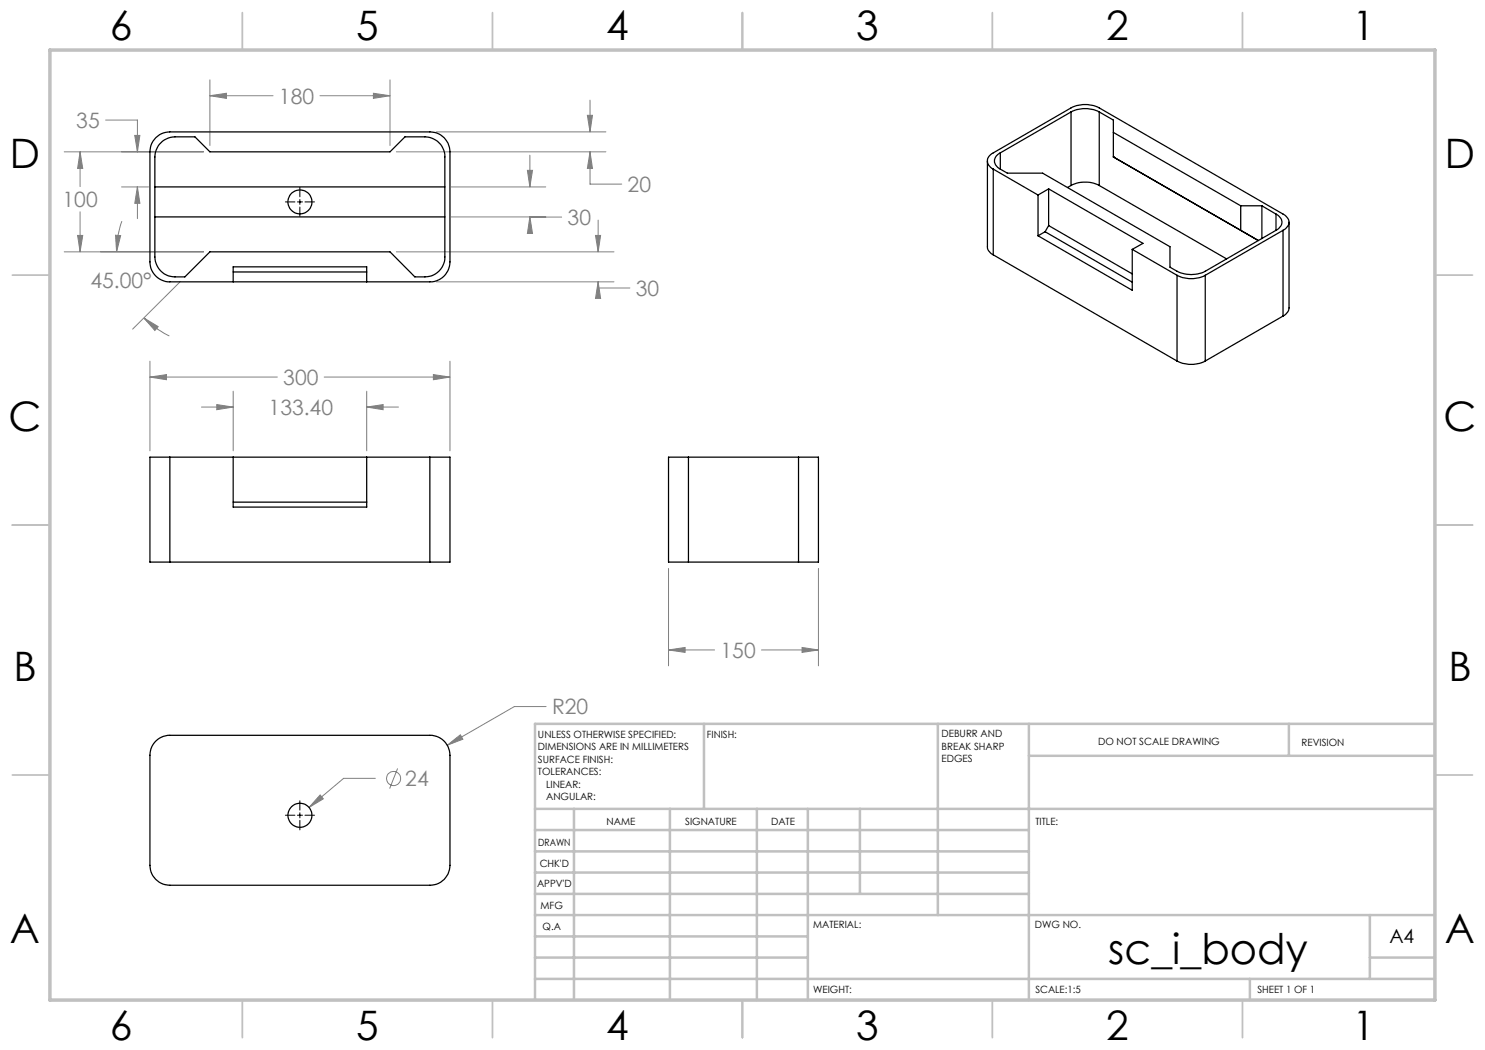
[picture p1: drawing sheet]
<svg xmlns="http://www.w3.org/2000/svg" width="297mm" height="210mm" viewBox="0 0 297 210" stroke-linecap="round" stroke-linejoin="round" font-family="sans-serif">
<g fill="none" stroke="#808080" stroke-width=".2">
<path d="M42 19.1l3.3-.4v1zM42 16v13.1M42 19.1h12.6M64 19.1h14M74.7 18.7l3.3 .4-3.3 .6zM78 16v13.1M12.8 30.4h27.9M16 30.4l.5 3.3h-1zM16 30.4v6.9M21.1 24h6.4v6.4M24.3 37.4h5.4M27 27.1h1l-.5 3.3z"/>
<path d="M27.5 37.4l.5 3.3h-1zM27.5 37.4v6.3M79.3 30.4h41.9M87.2 26.4h34M90.2 37.4h18.9M105.5 34.1h1l-.5 3.3zM106 31v6.4M117.5 23.1h1l-.5 3.3zM118 30.4l.5 3.3h-1zM118 30.4v6.4h6.4M118 20v6.4M12.8 50.4h27.9"/>
<path d="M15.5 47.1h1l-.5 3.3zM16 42.4v8M23.1 47.1h1l-.8 3.3zM24.4 44.2a17.2 17.2 0 0 0-1.1 6.2M36.1 56.3l-9.6 9.5M79.3 50.4h43.5M87.2 56.4h35.6M90.2 43.4h22.1M106 43.4l.5 3.3h-1zM106 43.4h.1M119.1 47.1h1l-.5 3.3zM119.6 56.4l.5 3.3h-1z"/>
<path d="M119.6 56.4v1.2h6.4M119.6 44v6.4M28.8 63.6l2.8 1.7-.6 .8zM28.8 63.6l.4 .4a18.6 18.6 0 0 0 4.7 3.2M30 75.4l3.3-.5v1zM30 72.2v18M30 75.4h25.5M46.6 78.2v12M64.8 75.4h25.2M73.3 78.2v12M86.7 74.9l3.3 .5-3.3 .5zM90 72.2v18"/>
<path d="M40.3 81.4h6.3M43.4 80.9l3.2 .5-3.2 .5zM73.3 81.4l3.3-.5v1zM73.3 81.4h6.4M133.7 113.7v19.5M163.7 113.7v19.5M133.7 130l3.3-.5v1zM133.7 130h9.2M152.3 130h11.4M160.4 129.5l3.3 .5-3.3 .5zM64 159l.7 .8-2.9 1.7zM75.1 155.7h-6.4l-6.9 5.8"/>
<path d="M79.5 153.7l-1.6 4M89.5 149l2.6-2 .5 .8zM109.2 141.3h-6.3l-13.4 7.7"/>
<circle cx="78.7" cy="155.7" r="1.41"/>
</g>
<path d="M60 37.5v1.9M60 39.9v1M57.1 40.4h1.9M59.5 40.4h1M60 41.4v1.9M61 40.4h1.9M57.1 163h1.9M59.5 163h1M60 160.2v1.8M60 162.6v1M60 164.1v1.9M61 163h1.9" fill="none" stroke="#000" stroke-width=".2"/>
<g fill="none" stroke="#c0c0c0" stroke-width=".35">
<path d="M48.5 2.5v7.5M98.5 2.5v7.5M148.5 2.5v7.5M198.5 2.5v7.5M248.5 2.5v7.5M2.5 55h7.5M287 55h7.5M2.5 105h7.5M287 105h7.5M2.5 155h7.5M287 155h7.5M48.5 200v7.5"/>
<path d="M98.5 200v7.5M148.5 200v7.5M198.5 200v7.5M248.5 200v7.5"/>
</g>
<g fill="none" stroke="#c0c0c0" stroke-width=".5">
<path d="M140.8 144.8v17M187.6 144.8v38.2M205.8 144.8v55.2M205.8 151.2h81.2M257.8 144.8v6.4M287 144.8h-180v55.2M107 161.8h180M107 178.8h98.8M107 174.5h98.8M107 170.3h98.8M107 166h98.8M114.8 161.8v38.2"/>
<path d="M134 161.8v38.2M151.4 161.8v38.2M161.6 161.8v38.2M172 161.8v17M107 195.8h180M107 191.5h54.6M107 187.3h54.6M107 183h180M250 195.8v4.2M274 191.5h13M274 183v12.8"/>
</g>
<path d="M10 10h277v190h-277z" fill="none" stroke="#c0c0c0" stroke-width=".7"/>
<path d="M30 75.4l3.3-.5v1zM86.7 74.9l3.3 .5-3.3 .5zM43.4 80.9l3.2 .5-3.2 .5zM73.3 81.4l3.3-.5v1zM89.5 149l3.1-1.2-.5-.8zM64 159l-2.2 2.5 2.9-1.7zM133.7 130l3.3-.5v1zM160.4 129.5l3.3 .5-3.3 .5zM118 30.4l.5 3.3h-1zM117.5 23.1h1l-.5 3.3zM119.1 47.1h1l-.5 3.3zM119.6 56.4l.5 3.3h-1zM15.5 47.1h1l-.5 3.3zM16 30.4l.5 3.3h-1zM42 19.1l3.3-.4v1zM74.7 18.7l3.3 .4-3.3 .6zM23.1 47.1h1l-.8 3.3zM28.8 63.6l2.8 1.7-.6 .8zM105.5 34.1h1l-.5 3.3zM106 43.4l.5 3.3h-1zM27.5 37.4l.5 3.3h-1zM27 27.1h1l-.5 3.3z" fill="#808080"/>
<g fill="none" stroke="#000" stroke-width=".25">
<path d="M31 37.4h58M31.2 27.5l.7-.5 .8-.4 1.3-.2h52a4 4 0 0 1 4 4v22a4 4 0 0 1-4 4h-52a4 4 0 0 1-4-4v-22l.2-1.3 .4-.9zM32.5 28.2l1.2-.6 .8-.2h4.5l3 3h36l3-3h4a4 4 0 0 1 4 4v20a4 4 0 0 1-4 4h-2l-5-5h-36l-5 5a9.1 9.1 0 0 1-3.3-.2 4.1 4.1 0 0 1-2.7-3.8v-20a4.3 4.3 0 0 1 1.5-3.2zM197.5 32.2v17.4l.4 .7 .7 .7M198.6 33.8a1.71 1.71 0 0 1-1.1-1.6 1.71 1.71 0 0 1 1.1-1.6l15.6-9a6.3 6.3 0 0 1 5.7 0l36.7 21.2a1.7 1.7 0 0 1 1.2 1.6 1.7 1.7 0 0 1-1.2 1.7M198.6 33.8l9 5.2M198.6 33.8v17.2M200.1 30.6a1.71 1.71 0 0 0-1.2 1.6 1.71 1.71 0 0 0 1.2 1.6M200.1 33.8l1.4 .8h7l25.5 14.7v4.1l1.4 .8a6.3 6.3 0 0 0 5.7 0l14.1-8.1M200.1 30.6v3.2M207.6 39v8.2M209.7 37.8l18.9 10.9-2.2 1.2"/>
<path d="M209.7 37.8l-2.1 1.2M209.7 37.8v7.3M214.2 22.4a6.3 6.3 0 0 1 5.7 0M214.2 37.1a6.3 6.3 0 0 1 5.7 0M214.2 22.4l-14.1 8.2M214.2 37.1l-.7 .4M214.2 22.4v14.7M219.9 22.4l2.8 1.6v7.4M219.9 37.1l25.4 14.7M219.9 22.4v14.7M222.7 31.4h.1M222.7 26.5l25.4 14.7"/>
<path d="M222.7 31.4l29 16.7M31 43.4h58M46.6 56.4v-3h26.7v3M46.6 54.4h26.7M198.6 51l36.8 21.2M207.6 47.2l18.8 10.9v-8.2M209 46.3l-1.4 .9M209 46.3l17.4 10.1M209.7 45.1l16.7 9.7M209.7 45.1l-.7 1.2M226.4 49.9l9 5.2M235.4 55.1a6.3 6.3 0 0 0 5.7 0"/>
<path d="M235.4 55.1v17.1M241.1 55.1v17.1M248.1 41.2h4.3M248.1 41.2v4.9M252.4 41.2l2.8 1.6M252.4 41.2v6.5M255.2 42.8a1.7 1.7 0 0 1 1.2 1.6 1.7 1.7 0 0 1-1.2 1.7M255.2 42.8v3.3M256.6 46.1l-15.5 9M256.6 46.1v17.1M257.8 44.4v17.2l-.2 .8-1 .8M235.4 72.2a6.3 6.3 0 0 0 5.7 0"/>
<path d="M256.6 63.2l-15.5 9M34 91.4h-4v21h4M34 91.4h52M34 91.4v21M46.6 91.4v10h26.7v-10M86 91.4h4v21h-4M86 91.4v21M137.7 91.4h-4v21h4M137.7 91.4h22M137.7 91.4v21M159.7 91.4h4v21h-4M159.7 91.4v21"/>
<path d="M34 112.4h52M46.6 100.4h26.7M137.7 112.4h22M31.2 148.2l1-.7 1.3-.4h52.5a4 4 0 0 1 4 4v22a4 4 0 0 1-4 4h-52a4 4 0 0 1-4-4v-22l.2-1.4 .4-.8z"/>
<circle cx="60" cy="40.4" r="2.4"/>
<circle cx="60" cy="163" r="2.4"/>
</g>
<text font-size="8.5" x="221.7" y="192.7">sc_i_body</text>
<g font-size="8.1">
<text x="22" y="8">6</text>
<text x="71.2" y="8">5</text>
<text x="121.2" y="8">4</text>
<text x="171.3" y="8">3</text>
<text x="221.3" y="8">2</text>
<text x="270.5" y="8">1</text>
<text x="2" y="33.6">D</text>
<text x="289" y="33.6">D</text>
<text x="1.7" y="86.1">C</text>
<text x="288.7" y="86.1">C</text>
<text x="2.7" y="136.1">B</text>
<text x="289.7" y="136.1">B</text>
<text x="2" y="188.6">A</text>
<text x="289" y="188.6">A</text>
<text x="22" y="208">6</text>
<text x="71.2" y="208">5</text>
<text x="121.2" y="208">4</text>
<text x="171.3" y="208">3</text>
<text x="221.3" y="208">2</text>
<text x="270.5" y="208">1</text>
</g>
<g font-size="4.2" fill="#808080">
<text x="55.8" y="20.7">180</text>
<text x="15.3" y="25.6">35</text>
<text x="12.5" y="41.4">100</text>
<text x="125.5" y="38.4">20</text>
<text x="113.5" y="45">30</text>
<text x="18.1" y="57.6">45.00°</text>
<text x="127.2" y="59.2">30</text>
<text x="56.7" y="77">300</text>
<text x="53.7" y="83">133.40</text>
<text x="144.1" y="131.6">150</text>
<text x="110.4" y="142.9">R20</text>
<text x="81.1" y="157.2">24</text>
</g>
<text font-size="3.9" x="277.9" y="188.5">A4</text>
<g font-size="2">
<text x="107.6" y="147.6">UNLESS OTHERWISE SPECIFIED:</text>
<text x="141.4" y="147.6">FINISH:</text>
<text x="188.3" y="147.5">DEBURR AND</text>
<text x="188.3" y="150">BREAK SHARP</text>
<text x="219.6" y="149">DO NOT SCALE DRAWING</text>
<text x="260.3" y="149.2">REVISION</text>
<text x="107.6" y="150.1">DIMENSIONS ARE IN MILLIMETERS</text>
<text x="107.6" y="152.6">SURFACE FINISH:</text>
<text x="107.6" y="155.1">TOLERANCES:</text>
<text x="188.3" y="152.5">EDGES</text>
<text x="109.2" y="157.6">LINEAR:</text>
<text x="109.2" y="160.1">ANGULAR:</text>
<text x="121.3" y="165">NAME</text>
<text x="137" y="164.9">SIGNATURE</text>
<text x="154.2" y="164.9">DATE</text>
<text x="207.1" y="164.9">TITLE:</text>
<text x="107.6" y="169.1">DRAWN</text>
<text x="107.9" y="173.3">CHK'D</text>
<text x="107.4" y="177.4">APPV'D</text>
<text x="108.1" y="181.8">MFG</text>
<text x="108.5" y="186">Q.A</text>
<text x="162.6" y="185.5">MATERIAL:</text>
<text x="207" y="185.5">DWG NO.</text>
<text x="162.6" y="198.5">WEIGHT:</text>
<text x="207.1" y="198.6">SCALE:1:5</text>
<text x="251.5" y="198.6">SHEET 1 OF 1</text>
</g>
</svg>
